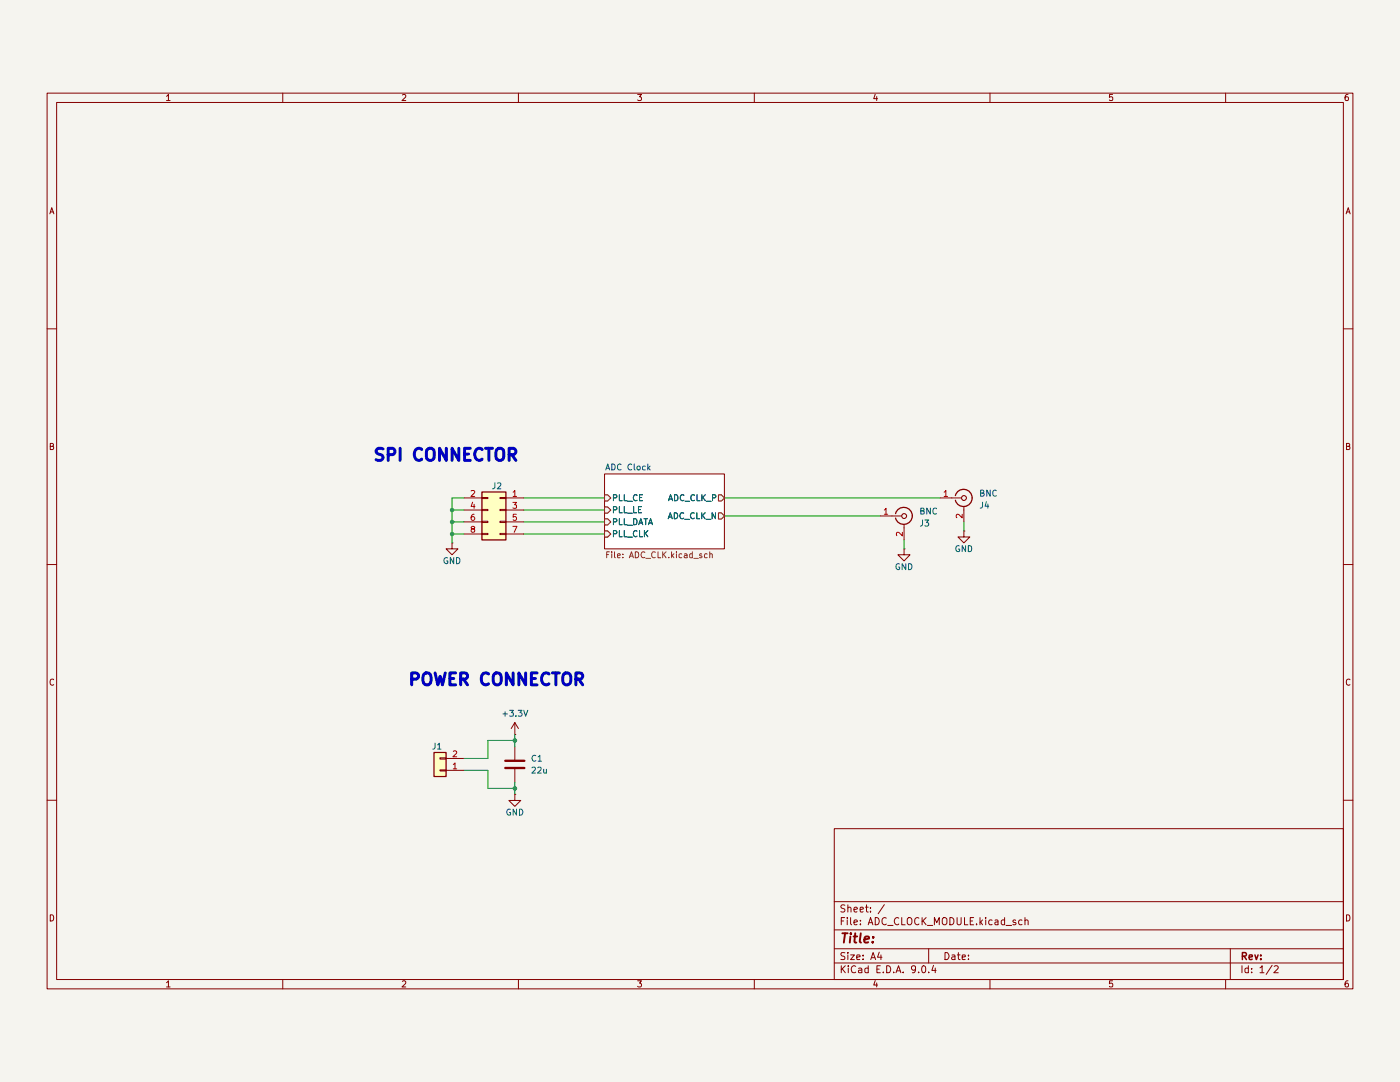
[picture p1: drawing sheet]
(kicad_sch
 (version 20250114)
 (generator "eeschema")
 (generator_version "9.0")
 (paper "A4")
 (lib_symbols
  (symbol "Connector:Conn_Coaxial"
   (pin_names
    (offset 1.016) (hide yes)) (exclude_from_sim no) (in_bom yes) (on_board yes)
   (property "Reference" "J" (at 0.254 3.048 0) (effects (font (size 1.27 1.27))))
   (property "Value" "Conn_Coaxial" (at 2.921 0 90) (effects (font (size 1.27 1.27))))
   (property "Footprint" "" (at 0 0 0) (effects (font (size 1.27 1.27)) (hide yes)))
   (property "Datasheet" "~" (at 0 0 0) (effects (font (size 1.27 1.27)) (hide yes)))
   (property "Description" "coaxial connector (BNC, SMA, SMB, SMC, Cinch/RCA, LEMO, ...)" (at 0 0 0) (effects (font (size 1.27 1.27)) (hide yes)))
   (symbol "Conn_Coaxial_0_1"
    (polyline (pts (xy -2.54 0) (xy -0.508 0)) (stroke (width 0) (type default)) (fill (type none)))
    (arc (start 1.778 0) (mid 0.222 -1.8079) (end -1.778 -0.508) (stroke (width 0.254) (type default)) (fill (type none)))
    (arc (start -1.778 0.508) (mid 0.2221 1.8084) (end 1.778 0) (stroke (width 0.254) (type default)) (fill (type none)))
    (circle (center 0 0) (radius 0.508) (stroke (width 0.2032) (type default)) (fill (type none)))
    (polyline (pts (xy 0 -2.54) (xy 0 -1.778)) (stroke (width 0) (type default)) (fill (type none))))
   (symbol "Conn_Coaxial_1_1"
    (pin passive line (at -5.08 0 0) (length 2.54) (name "In" (effects (font (size 1.27 1.27)))) (number "1" (effects (font (size 1.27 1.27)))))
    (pin passive line (at 0 -5.08 90) (length 2.54) (name "Ext" (effects (font (size 1.27 1.27)))) (number "2" (effects (font (size 1.27 1.27))))))
   (embedded_fonts no))
  (symbol "Connector_Generic:Conn_01x02"
   (pin_names
    (offset 1.016) (hide yes)) (exclude_from_sim no) (in_bom yes) (on_board yes)
   (property "Reference" "J" (at 0 2.54 0) (effects (font (size 1.27 1.27))))
   (property "Value" "Conn_01x02" (at 0 -5.08 0) (effects (font (size 1.27 1.27))))
   (property "Footprint" "" (at 0 0 0) (effects (font (size 1.27 1.27)) (hide yes)))
   (property "Datasheet" "~" (at 0 0 0) (effects (font (size 1.27 1.27)) (hide yes)))
   (property "Description" "Generic connector, single row, 01x02, script generated (kicad-library-utils/schlib/autogen/connector/)" (at 0 0 0) (effects (font (size 1.27 1.27)) (hide yes)))
   (symbol "Conn_01x02_1_1"
    (rectangle (start -1.27 1.27) (end 1.27 -3.81) (stroke (width 0.254) (type default)) (fill (type background)))
    (rectangle (start -1.27 0.127) (end 0 -0.127) (stroke (width 0.1524) (type default)) (fill (type none)))
    (rectangle (start -1.27 -2.413) (end 0 -2.667) (stroke (width 0.1524) (type default)) (fill (type none)))
    (pin passive line (at -5.08 0 0) (length 3.81) (name "Pin_1" (effects (font (size 1.27 1.27)))) (number "1" (effects (font (size 1.27 1.27)))))
    (pin passive line (at -5.08 -2.54 0) (length 3.81) (name "Pin_2" (effects (font (size 1.27 1.27)))) (number "2" (effects (font (size 1.27 1.27))))))
   (embedded_fonts no))
  (symbol "Connector_Generic:Conn_02x04_Odd_Even"
   (pin_names
    (offset 1.016) (hide yes)) (exclude_from_sim no) (in_bom yes) (on_board yes)
   (property "Reference" "J" (at 1.27 5.08 0) (effects (font (size 1.27 1.27))))
   (property "Value" "Conn_02x04_Odd_Even" (at 1.27 -7.62 0) (effects (font (size 1.27 1.27))))
   (property "Footprint" "" (at 0 0 0) (effects (font (size 1.27 1.27)) (hide yes)))
   (property "Datasheet" "~" (at 0 0 0) (effects (font (size 1.27 1.27)) (hide yes)))
   (property "Description" "Generic connector, double row, 02x04, odd/even pin numbering scheme (row 1 odd numbers, row 2 even numbers), script generated (kicad-library-utils/schlib/autogen/connector/)" (at 0 0 0) (effects (font (size 1.27 1.27)) (hide yes)))
   (symbol "Conn_02x04_Odd_Even_1_1"
    (rectangle (start -1.27 3.81) (end 3.81 -6.35) (stroke (width 0.254) (type default)) (fill (type background)))
    (rectangle (start -1.27 2.667) (end 0 2.413) (stroke (width 0.1524) (type default)) (fill (type none)))
    (rectangle (start -1.27 0.127) (end 0 -0.127) (stroke (width 0.1524) (type default)) (fill (type none)))
    (rectangle (start -1.27 -2.413) (end 0 -2.667) (stroke (width 0.1524) (type default)) (fill (type none)))
    (rectangle (start -1.27 -4.953) (end 0 -5.207) (stroke (width 0.1524) (type default)) (fill (type none)))
    (rectangle (start 3.81 2.667) (end 2.54 2.413) (stroke (width 0.1524) (type default)) (fill (type none)))
    (rectangle (start 3.81 0.127) (end 2.54 -0.127) (stroke (width 0.1524) (type default)) (fill (type none)))
    (rectangle (start 3.81 -2.413) (end 2.54 -2.667) (stroke (width 0.1524) (type default)) (fill (type none)))
    (rectangle (start 3.81 -4.953) (end 2.54 -5.207) (stroke (width 0.1524) (type default)) (fill (type none)))
    (pin passive line (at -5.08 2.54 0) (length 3.81) (name "Pin_1" (effects (font (size 1.27 1.27)))) (number "1" (effects (font (size 1.27 1.27)))))
    (pin passive line (at -5.08 0 0) (length 3.81) (name "Pin_3" (effects (font (size 1.27 1.27)))) (number "3" (effects (font (size 1.27 1.27)))))
    (pin passive line (at -5.08 -2.54 0) (length 3.81) (name "Pin_5" (effects (font (size 1.27 1.27)))) (number "5" (effects (font (size 1.27 1.27)))))
    (pin passive line (at -5.08 -5.08 0) (length 3.81) (name "Pin_7" (effects (font (size 1.27 1.27)))) (number "7" (effects (font (size 1.27 1.27)))))
    (pin passive line (at 7.62 2.54 180) (length 3.81) (name "Pin_2" (effects (font (size 1.27 1.27)))) (number "2" (effects (font (size 1.27 1.27)))))
    (pin passive line (at 7.62 0 180) (length 3.81) (name "Pin_4" (effects (font (size 1.27 1.27)))) (number "4" (effects (font (size 1.27 1.27)))))
    (pin passive line (at 7.62 -2.54 180) (length 3.81) (name "Pin_6" (effects (font (size 1.27 1.27)))) (number "6" (effects (font (size 1.27 1.27)))))
    (pin passive line (at 7.62 -5.08 180) (length 3.81) (name "Pin_8" (effects (font (size 1.27 1.27)))) (number "8" (effects (font (size 1.27 1.27))))))
   (embedded_fonts no))
  (symbol "Device:C"
   (pin_numbers (hide yes))
   (pin_names
    (offset 0.254)) (exclude_from_sim no) (in_bom yes) (on_board yes)
   (property "Reference" "C" (at 0.635 2.54 0) (effects (font (size 1.27 1.27)) (justify left)))
   (property "Value" "C" (at 0.635 -2.54 0) (effects (font (size 1.27 1.27)) (justify left)))
   (property "Footprint" "" (at 0.9652 -3.81 0) (effects (font (size 1.27 1.27)) (hide yes)))
   (property "Datasheet" "~" (at 0 0 0) (effects (font (size 1.27 1.27)) (hide yes)))
   (property "Description" "Unpolarized capacitor" (at 0 0 0) (effects (font (size 1.27 1.27)) (hide yes)))
   (symbol "C_0_1"
    (polyline (pts (xy -2.032 0.762) (xy 2.032 0.762)) (stroke (width 0.508) (type default)) (fill (type none)))
    (polyline (pts (xy -2.032 -0.762) (xy 2.032 -0.762)) (stroke (width 0.508) (type default)) (fill (type none))))
   (symbol "C_1_1"
    (pin passive line (at 0 3.81 270) (length 2.794) (name "~" (effects (font (size 1.27 1.27)))) (number "1" (effects (font (size 1.27 1.27)))))
    (pin passive line (at 0 -3.81 90) (length 2.794) (name "~" (effects (font (size 1.27 1.27)))) (number "2" (effects (font (size 1.27 1.27))))))
   (embedded_fonts no))
  (symbol "power:+3.3V"
   (power)
   (pin_numbers (hide yes))
   (pin_names
    (offset 0) (hide yes)) (exclude_from_sim no) (in_bom yes) (on_board yes)
   (property "Reference" "#PWR" (at 0 -3.81 0) (effects (font (size 1.27 1.27)) (hide yes)))
   (property "Value" "+3.3V" (at 0 3.556 0) (effects (font (size 1.27 1.27))))
   (property "Footprint" "" (at 0 0 0) (effects (font (size 1.27 1.27)) (hide yes)))
   (property "Datasheet" "" (at 0 0 0) (effects (font (size 1.27 1.27)) (hide yes)))
   (property "Description" "Power symbol creates a global label with name \"+3.3V\"" (at 0 0 0) (effects (font (size 1.27 1.27)) (hide yes)))
   (symbol "+3.3V_0_1"
    (polyline (pts (xy -0.762 1.27) (xy 0 2.54)) (stroke (width 0) (type default)) (fill (type none)))
    (polyline (pts (xy 0 2.54) (xy 0.762 1.27)) (stroke (width 0) (type default)) (fill (type none)))
    (polyline (pts (xy 0 0) (xy 0 2.54)) (stroke (width 0) (type default)) (fill (type none))))
   (symbol "+3.3V_1_1"
    (pin power_in line (at 0 0 90) (length 0) (name "~" (effects (font (size 1.27 1.27)))) (number "1" (effects (font (size 1.27 1.27))))))
   (embedded_fonts no))
  (symbol "power:GND"
   (power)
   (pin_numbers (hide yes))
   (pin_names
    (offset 0) (hide yes)) (exclude_from_sim no) (in_bom yes) (on_board yes)
   (property "Reference" "#PWR" (at 0 -6.35 0) (effects (font (size 1.27 1.27)) (hide yes)))
   (property "Value" "GND" (at 0 -3.81 0) (effects (font (size 1.27 1.27))))
   (property "Footprint" "" (at 0 0 0) (effects (font (size 1.27 1.27)) (hide yes)))
   (property "Datasheet" "" (at 0 0 0) (effects (font (size 1.27 1.27)) (hide yes)))
   (property "Description" "Power symbol creates a global label with name \"GND\" , ground" (at 0 0 0) (effects (font (size 1.27 1.27)) (hide yes)))
   (symbol "GND_0_1"
    (polyline (pts (xy 0 0) (xy 0 -1.27) (xy 1.27 -1.27) (xy 0 -2.54) (xy -1.27 -1.27) (xy 0 -1.27)) (stroke (width 0) (type default)) (fill (type none))))
   (symbol "GND_1_1"
    (pin power_in line (at 0 0 270) (length 0) (name "~" (effects (font (size 1.27 1.27)))) (number "1" (effects (font (size 1.27 1.27))))))
   (embedded_fonts no)))
 (text "SPI CONNECTOR"
  (exclude_from_sim no)
  (at 94.615 86.995 0)
  (effects (font (size 2.54 2.54) (thickness 1)
    (bold yes))))
 (text "POWER CONNECTOR\n"
  (exclude_from_sim no)
  (at 105.41 134.62 0)
  (effects (font (size 2.54 2.54) (thickness 1)
    (bold yes))))
 (junction
  (at 95.885 103.505)
  (diameter 0)
  (color 0 0 0 0))
 (junction
  (at 109.22 147.32)
  (diameter 0)
  (color 0 0 0 0))
 (junction
  (at 95.885 98.425)
  (diameter 0)
  (color 0 0 0 0))
 (junction
  (at 95.885 100.965)
  (diameter 0)
  (color 0 0 0 0))
 (junction
  (at 109.22 157.48)
  (diameter 0)
  (color 0 0 0 0))
 (wire
  (pts (xy 95.885 103.505) (xy 95.885 105.41))
  (stroke (width 0) (type default)))
 (wire
  (pts (xy 95.885 95.885) (xy 95.885 98.425))
  (stroke (width 0) (type default)))
 (wire
  (pts (xy 98.425 151.13) (xy 103.505 151.13))
  (stroke (width 0) (type default)))
 (wire
  (pts (xy 103.505 147.32) (xy 103.505 151.13))
  (stroke (width 0) (type default)))
 (wire
  (pts (xy 109.22 156.21) (xy 109.22 157.48))
  (stroke (width 0) (type default)))
 (wire
  (pts (xy 103.505 157.48) (xy 109.22 157.48))
  (stroke (width 0) (type default)))
 (wire
  (pts (xy 95.885 98.425) (xy 95.885 100.965))
  (stroke (width 0) (type default)))
 (wire
  (pts (xy 95.885 95.885) (xy 98.425 95.885))
  (stroke (width 0) (type default)))
 (wire
  (pts (xy 153.67 99.695) (xy 186.69 99.695))
  (stroke (width 0) (type default)))
 (wire
  (pts (xy 111.125 95.885) (xy 128.27 95.885))
  (stroke (width 0) (type default)))
 (wire
  (pts (xy 98.425 153.67) (xy 103.505 153.67))
  (stroke (width 0) (type default)))
 (wire
  (pts (xy 111.125 103.505) (xy 128.27 103.505))
  (stroke (width 0) (type default)))
 (wire
  (pts (xy 103.505 147.32) (xy 109.22 147.32))
  (stroke (width 0) (type default)))
 (wire
  (pts (xy 191.77 104.775) (xy 191.77 106.68))
  (stroke (width 0) (type default)))
 (wire
  (pts (xy 153.67 95.885) (xy 199.39 95.885))
  (stroke (width 0) (type default)))
 (wire
  (pts (xy 95.885 100.965) (xy 98.425 100.965))
  (stroke (width 0) (type default)))
 (wire
  (pts (xy 111.125 98.425) (xy 128.27 98.425))
  (stroke (width 0) (type default)))
 (wire
  (pts (xy 204.47 100.965) (xy 204.47 102.87))
  (stroke (width 0) (type default)))
 (wire
  (pts (xy 109.22 157.48) (xy 109.22 158.75))
  (stroke (width 0) (type default)))
 (wire
  (pts (xy 95.885 100.965) (xy 95.885 103.505))
  (stroke (width 0) (type default)))
 (wire
  (pts (xy 109.22 147.32) (xy 109.22 148.59))
  (stroke (width 0) (type default)))
 (wire
  (pts (xy 95.885 103.505) (xy 98.425 103.505))
  (stroke (width 0) (type default)))
 (wire
  (pts (xy 109.22 146.05) (xy 109.22 147.32))
  (stroke (width 0) (type default)))
 (wire
  (pts (xy 103.505 153.67) (xy 103.505 157.48))
  (stroke (width 0) (type default)))
 (wire
  (pts (xy 111.125 100.965) (xy 128.27 100.965))
  (stroke (width 0) (type default)))
 (wire
  (pts (xy 95.885 98.425) (xy 98.425 98.425))
  (stroke (width 0) (type default)))
 (symbol
  (lib_id "power:GND")
  (at 95.885 105.41 0)
  (mirror y)
  (unit 1)
  (exclude_from_sim no)
  (in_bom yes)
  (on_board yes)
  (dnp no)
  (property "Reference" "#PWR01" (at 95.885 111.76 0) (effects (font (size 1.27 1.27)) (hide yes)))
  (property "Value" "GND" (at 95.885 109.22 0) (effects (font (size 1.27 1.27))))
  (property "Footprint" "" (at 95.885 105.41 0) (effects (font (size 1.27 1.27)) (hide yes)))
  (property "Datasheet" "" (at 95.885 105.41 0) (effects (font (size 1.27 1.27)) (hide yes)))
  (property "Description" "Power symbol creates a global label with name \"GND\" , ground" (at 95.885 105.41 0) (effects (font (size 1.27 1.27)) (hide yes)))
  (pin "1"))
 (symbol
  (lib_id "Connector:Conn_Coaxial")
  (at 204.47 95.885 0)
  (unit 1)
  (exclude_from_sim no)
  (in_bom yes)
  (on_board yes)
  (dnp no)
  (property "Reference" "J4" (at 207.645 97.4483 0) (effects (font (size 1.27 1.27)) (justify left)))
  (property "Value" "BNC" (at 207.645 94.9083 0) (effects (font (size 1.27 1.27)) (justify left)))
  (property "Footprint" "Connector_Coaxial:SMA_Amphenol_132289_EdgeMount" (at 204.47 95.885 0) (effects (font (size 1.27 1.27)) (hide yes)))
  (property "Datasheet" "~" (at 204.47 95.885 0) (effects (font (size 1.27 1.27)) (hide yes)))
  (property "Description" "coaxial connector (BNC, SMA, SMB, SMC, Cinch/RCA, LEMO, ...)" (at 204.47 95.885 0) (effects (font (size 1.27 1.27)) (hide yes)))
  (pin "1")
  (pin "2"))
 (symbol
  (lib_id "power:GND")
  (at 191.77 106.68 0)
  (mirror y)
  (unit 1)
  (exclude_from_sim no)
  (in_bom yes)
  (on_board yes)
  (dnp no)
  (property "Reference" "#PWR04" (at 191.77 113.03 0) (effects (font (size 1.27 1.27)) (hide yes)))
  (property "Value" "GND" (at 191.77 110.49 0) (effects (font (size 1.27 1.27))))
  (property "Footprint" "" (at 191.77 106.68 0) (effects (font (size 1.27 1.27)) (hide yes)))
  (property "Datasheet" "" (at 191.77 106.68 0) (effects (font (size 1.27 1.27)) (hide yes)))
  (property "Description" "Power symbol creates a global label with name \"GND\" , ground" (at 191.77 106.68 0) (effects (font (size 1.27 1.27)) (hide yes)))
  (pin "1"))
 (symbol
  (lib_id "Connector_Generic:Conn_02x04_Odd_Even")
  (at 106.045 98.425 0)
  (mirror y)
  (unit 1)
  (exclude_from_sim no)
  (in_bom yes)
  (on_board yes)
  (dnp no)
  (property "Reference" "J2" (at 105.41 93.345 0) (effects (font (size 1.27 1.27))))
  (property "Value" "Conn_02x04_Odd_Even" (at 104.775 92.71 0) (effects (font (size 1.27 1.27)) (hide yes)))
  (property "Footprint" "Connector_PinHeader_2.54mm:PinHeader_2x04_P2.54mm_Vertical" (at 106.045 98.425 0) (effects (font (size 1.27 1.27)) (hide yes)))
  (property "Datasheet" "~" (at 106.045 98.425 0) (effects (font (size 1.27 1.27)) (hide yes)))
  (property "Description" "Generic connector, double row, 02x04, odd/even pin numbering scheme (row 1 odd numbers, row 2 even numbers), script generated (kicad-library-utils/schlib/autogen/connector/)" (at 106.045 98.425 0) (effects (font (size 1.27 1.27)) (hide yes)))
  (pin "1")
  (pin "3")
  (pin "5")
  (pin "7")
  (pin "2")
  (pin "8")
  (pin "4")
  (pin "6"))
 (symbol
  (lib_id "Connector:Conn_Coaxial")
  (at 191.77 99.695 0)
  (unit 1)
  (exclude_from_sim no)
  (in_bom yes)
  (on_board yes)
  (dnp no)
  (property "Reference" "J3" (at 194.945 101.2583 0) (effects (font (size 1.27 1.27)) (justify left)))
  (property "Value" "BNC" (at 194.945 98.7183 0) (effects (font (size 1.27 1.27)) (justify left)))
  (property "Footprint" "Connector_Coaxial:SMA_Amphenol_132289_EdgeMount" (at 191.77 99.695 0) (effects (font (size 1.27 1.27)) (hide yes)))
  (property "Datasheet" "~" (at 191.77 99.695 0) (effects (font (size 1.27 1.27)) (hide yes)))
  (property "Description" "coaxial connector (BNC, SMA, SMB, SMC, Cinch/RCA, LEMO, ...)" (at 191.77 99.695 0) (effects (font (size 1.27 1.27)) (hide yes)))
  (pin "1")
  (pin "2"))
 (symbol
  (lib_id "Device:C")
  (at 109.22 152.4 0)
  (mirror y)
  (unit 1)
  (exclude_from_sim no)
  (in_bom yes)
  (on_board yes)
  (dnp no)
  (property "Reference" "C1" (at 112.522 151.1299 0) (effects (font (size 1.27 1.27)) (justify right)))
  (property "Value" "22u" (at 112.522 153.6699 0) (effects (font (size 1.27 1.27)) (justify right)))
  (property "Footprint" "Capacitor_SMD:C_1210_3225Metric_Pad1.33x2.70mm_HandSolder" (at 108.2548 156.21 0) (effects (font (size 1.27 1.27)) (hide yes)))
  (property "Datasheet" "~" (at 109.22 152.4 0) (effects (font (size 1.27 1.27)) (hide yes)))
  (property "Description" "Unpolarized capacitor" (at 109.22 152.4 0) (effects (font (size 1.27 1.27)) (hide yes)))
  (pin "1")
  (pin "2"))
 (symbol
  (lib_id "power:+3.3V")
  (at 109.22 146.05 0)
  (unit 1)
  (exclude_from_sim no)
  (in_bom yes)
  (on_board yes)
  (dnp no)
  (fields_autoplaced yes)
  (property "Reference" "#PWR02" (at 109.22 149.86 0) (effects (font (size 1.27 1.27)) (hide yes)))
  (property "Value" "+3.3V" (at 109.22 141.605 0) (effects (font (size 1.27 1.27))))
  (property "Footprint" "" (at 109.22 146.05 0) (effects (font (size 1.27 1.27)) (hide yes)))
  (property "Datasheet" "" (at 109.22 146.05 0) (effects (font (size 1.27 1.27)) (hide yes)))
  (property "Description" "Power symbol creates a global label with name \"+3.3V\"" (at 109.22 146.05 0) (effects (font (size 1.27 1.27)) (hide yes)))
  (pin "1"))
 (symbol
  (lib_id "power:GND")
  (at 109.22 158.75 0)
  (mirror y)
  (unit 1)
  (exclude_from_sim no)
  (in_bom yes)
  (on_board yes)
  (dnp no)
  (property "Reference" "#PWR03" (at 109.22 165.1 0) (effects (font (size 1.27 1.27)) (hide yes)))
  (property "Value" "GND" (at 109.22 162.56 0) (effects (font (size 1.27 1.27))))
  (property "Footprint" "" (at 109.22 158.75 0) (effects (font (size 1.27 1.27)) (hide yes)))
  (property "Datasheet" "" (at 109.22 158.75 0) (effects (font (size 1.27 1.27)) (hide yes)))
  (property "Description" "Power symbol creates a global label with name \"GND\" , ground" (at 109.22 158.75 0) (effects (font (size 1.27 1.27)) (hide yes)))
  (pin "1"))
 (symbol
  (lib_id "power:GND")
  (at 204.47 102.87 0)
  (mirror y)
  (unit 1)
  (exclude_from_sim no)
  (in_bom yes)
  (on_board yes)
  (dnp no)
  (property "Reference" "#PWR05" (at 204.47 109.22 0) (effects (font (size 1.27 1.27)) (hide yes)))
  (property "Value" "GND" (at 204.47 106.68 0) (effects (font (size 1.27 1.27))))
  (property "Footprint" "" (at 204.47 102.87 0) (effects (font (size 1.27 1.27)) (hide yes)))
  (property "Datasheet" "" (at 204.47 102.87 0) (effects (font (size 1.27 1.27)) (hide yes)))
  (property "Description" "Power symbol creates a global label with name \"GND\" , ground" (at 204.47 102.87 0) (effects (font (size 1.27 1.27)) (hide yes)))
  (pin "1"))
 (symbol
  (lib_id "Connector_Generic:Conn_01x02")
  (at 93.345 153.67 180)
  (unit 1)
  (exclude_from_sim no)
  (in_bom yes)
  (on_board yes)
  (dnp no)
  (property "Reference" "J1" (at 92.71 148.59 0) (effects (font (size 1.27 1.27))))
  (property "Value" "Conn_01x02" (at 93.345 147.955 0) (effects (font (size 1.27 1.27)) (hide yes)))
  (property "Footprint" "Connector_PinHeader_2.54mm:PinHeader_1x02_P2.54mm_Vertical" (at 93.345 153.67 0) (effects (font (size 1.27 1.27)) (hide yes)))
  (property "Datasheet" "~" (at 93.345 153.67 0) (effects (font (size 1.27 1.27)) (hide yes)))
  (property "Description" "Generic connector, single row, 01x02, script generated (kicad-library-utils/schlib/autogen/connector/)" (at 93.345 153.67 0) (effects (font (size 1.27 1.27)) (hide yes)))
  (pin "1")
  (pin "2"))
 (sheet
  (at 128.27 90.805)
  (size 25.4 15.875)
  (exclude_from_sim no)
  (in_bom yes)
  (on_board yes)
  (dnp no)
  (fields_autoplaced yes)
  (stroke (width 0.1524) (type solid))
  (fill (color 0 0 0 0.0000))
  (property "Sheetname" "ADC Clock" (at 128.27 90.0934 0) (effects (font (size 1.27 1.27)) (justify left bottom)))
  (property "Sheetfile" "ADC_CLK.kicad_sch" (at 128.27 107.2646 0) (effects (font (size 1.27 1.27)) (justify left top)))
  (pin "ADC_CLK_N" output (at 153.67 99.695 0) (effects (font (size 1.27 1.27)) (justify right)))
  (pin "ADC_CLK_P" output (at 153.67 95.885 0) (effects (font (size 1.27 1.27)) (justify right)))
  (pin "PLL_CE" input (at 128.27 95.885 180) (effects (font (size 1.27 1.27)) (justify left)))
  (pin "PLL_CLK" input (at 128.27 103.505 180) (effects (font (size 1.27 1.27)) (justify left)))
  (pin "PLL_DATA" input (at 128.27 100.965 180) (effects (font (size 1.27 1.27)) (justify left)))
  (pin "PLL_LE" input (at 128.27 98.425 180) (effects (font (size 1.27 1.27)) (justify left))))
 (sheet_instances
  (path ""
   (page "1")))
 (embedded_fonts no))
